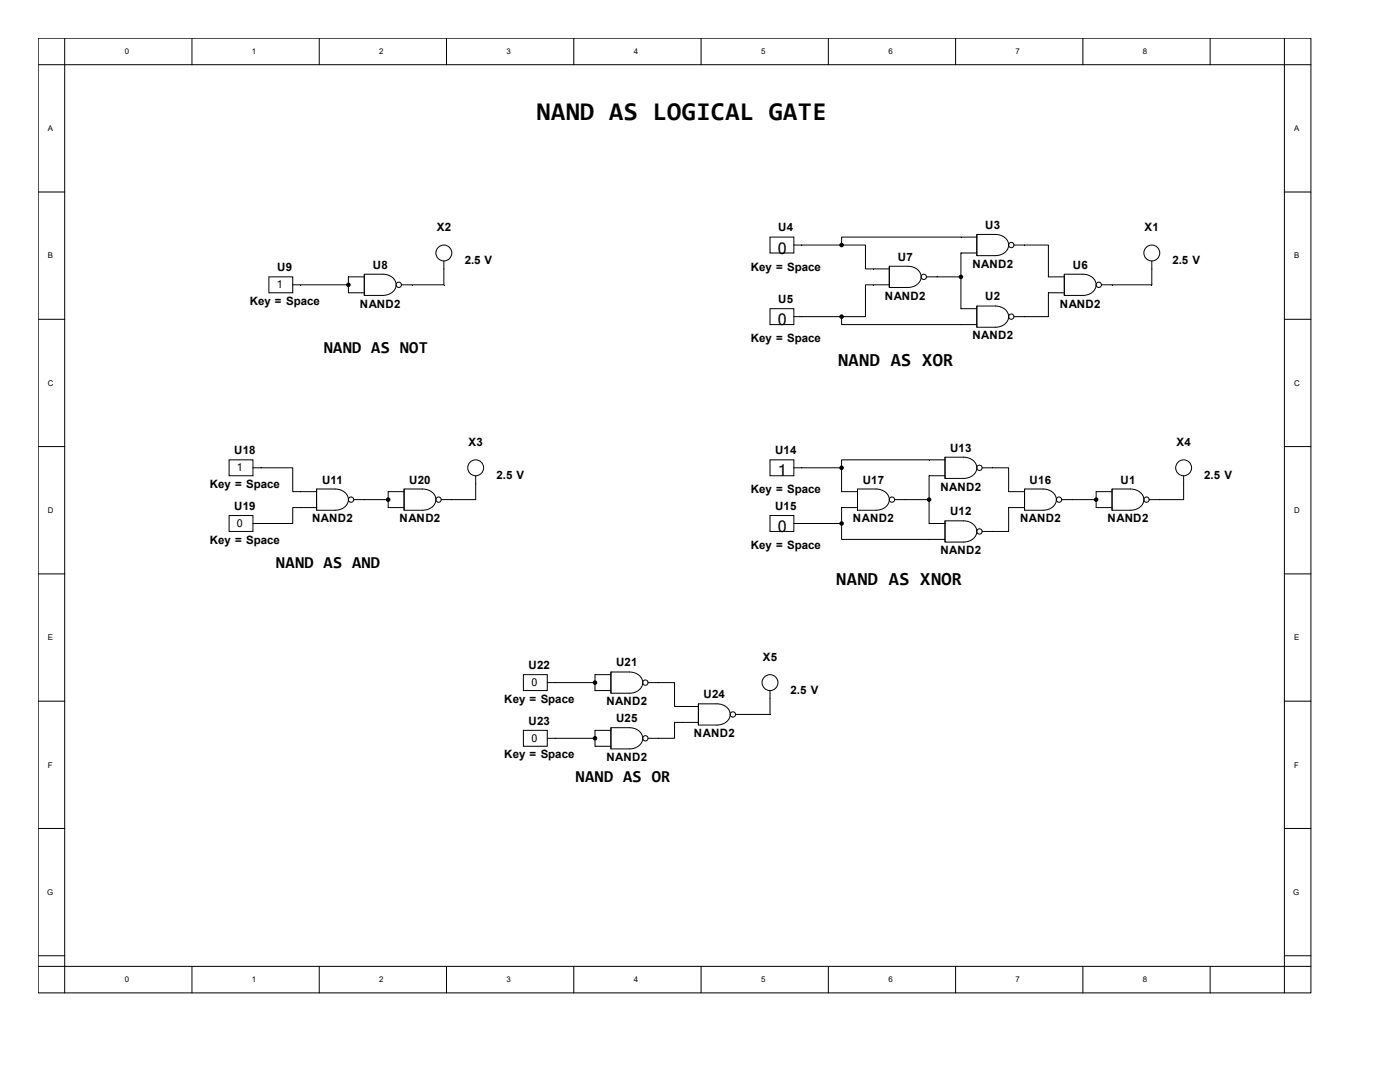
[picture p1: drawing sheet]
<svg xmlns="http://www.w3.org/2000/svg" width="279mm" height="216mm" viewBox="0 0 279 216" stroke-linecap="round" stroke-linejoin="round" font-family="sans-serif">
<g fill="none" stroke="#000" stroke-width=".2">
<path d="M7.6 7.6h254v190.5h-254zM7.6 12.9h254M12.9 7.6v190.5M38.3 7.6v5.3M63.7 7.6v5.3M89.1 7.6v5.3M114.5 7.6v5.3M139.9 7.6v5.3M165.3 7.6v5.3M190.7 7.6v5.3M216.1 7.6v5.3M241.5 7.6v5.3"/>
<path d="M256.3 7.6v190.5M7.6 38.3h5.3M256.3 38.3h5.3M53.7 55.2h4.7v3.2h-4.7zM58.4 56.8h11.1M72.7 54.7h3.7a2.21 2.21 0 0 1 2.4 3.1 2.72 2.72 0 0 1-2.4 1.1h-3.7zM72.7 55.2h-3.2v3.2h3.2M72.7 54.7v4.2M88.6 52.1v4.7h-8.5M153.7 47.3h4.7v3.2h-4.7zM158.4 48.9h9.6M168 48.9h4.7v4.8h4.8"/>
<path d="M177.5 53.1h3.7a2.21 2.21 0 0 1 2.4 3.1 2.72 2.72 0 0 1-2.4 1.2h-3.7zM177.5 56.8h-4.8v6.4h-4.7M177.5 53.1v4.3M184.9 55.2h6.9M194.9 46.8h3.7a2.21 2.21 0 0 1 2.4 3 2.72 2.72 0 0 1-2.4 1.2h-3.7zM194.9 47.3h-26.9v1.6M194.9 46.8v4.2M194.9 50.5h-3.1v11.1h3.1M202.4 48.9h6.8v6.3h3.2M212.4 54.7h3.7a2.21 2.21 0 0 1 2.4 3.1 2.72 2.72 0 0 1-2.4 1.1h-3.7zM212.4 58.4h-3.2v4.8h-6.8M212.4 54.7v4.2"/>
<path d="M229.9 52.1v4.7h-10.1M7.6 63.7h5.3M153.7 61.6h4.7v3.2h-4.7zM158.4 63.2h9.6M168 63.2v1.6h26.9M194.9 61.1h3.7a2.21 2.21 0 0 1 2.4 3 2.72 2.72 0 0 1-2.4 1.2h-3.7zM194.9 61.1v4.2M256.3 63.7h5.3M7.6 89.1h5.3M45.7 91.8h4.8v3.1h-4.8zM50.5 93.3h7.9v4.8h4.8M63.2 97.6h3.7a2.21 2.21 0 0 1 2.4 3 2.72 2.72 0 0 1-2.4 1.2h-3.7z"/>
<path d="M63.2 97.6v4.2M70.6 99.7h6.9M80.6 97.6h3.7a2.21 2.21 0 0 1 2.4 3 2.72 2.72 0 0 1-2.4 1.2h-3.7zM80.6 98.1h-3.1v3.2h3.1M80.6 97.6v4.2M94.9 94.9v4.8h-6.8M153.7 91.8h4.7v3.1h-4.7zM158.4 93.3h9.6M168 93.3v4.8h3.1M171.1 97.6h3.7a2.21 2.21 0 0 1 2.4 3 2.72 2.72 0 0 1-2.4 1.2h-3.7zM171.1 97.6v4.2M178.5 99.7h6.9"/>
<path d="M188.6 91.2h3.7a2.21 2.21 0 0 1 2.4 3.1 2.72 2.72 0 0 1-2.4 1.2h-3.7zM188.6 91.8h-20.6v1.5M188.6 91.2v4.3M188.6 94.9h-3.2v9.6h3.2M196 93.3h5.3v4.8h3.2M204.5 97.6h3.7a2.21 2.21 0 0 1 2.4 3 2.72 2.72 0 0 1-2.4 1.2h-3.7zM204.5 97.6v4.2M211.9 99.7h6.9M221.9 97.6h3.7a2.21 2.21 0 0 1 2.4 3 2.72 2.72 0 0 1-2.4 1.2h-3.7zM221.9 98.1h-3.1v3.2h3.1M221.9 97.6v4.2M236.2 94.9v4.8h-6.9"/>
<path d="M256.3 89.1h5.3M7.6 114.5h5.3M45.7 102.9h4.8v3.1h-4.8zM63.2 101.3h-4.8v3.2h-7.9M153.7 102.9h4.7v3.1h-4.7zM158.4 104.5h9.6M168 104.5v3.1h20.6M171.1 101.3h-3.1v3.2M188.6 103.9h3.7a2.21 2.21 0 0 1 2.4 3.1 2.72 2.72 0 0 1-2.4 1.2h-3.7zM188.6 103.9v4.3M204.5 101.3h-3.2v4.7h-5.3M256.3 114.5h5.3"/>
<path d="M7.6 139.9h5.3M104.5 134.6h4.7v3.2h-4.7zM109.2 136.2h9.5M121.9 134.1h3.7a2.21 2.21 0 0 1 2.4 3 2.72 2.72 0 0 1-2.4 1.2h-3.7zM121.9 134.1v4.2M121.9 134.6h-3.2v3.2h3.2M129.3 136.2h5.3v4.8h4.8M153.7 137.8v4.8h-6.9M256.3 139.9h5.3M104.5 145.7h4.7v3.2h-4.7zM109.2 147.3h9.5M121.9 145.2h3.7a2.21 2.21 0 0 1 2.4 3.1 2.72 2.72 0 0 1-2.4 1.1h-3.7z"/>
<path d="M121.9 145.2v4.2M121.9 145.7h-3.2v3.2h3.2M139.4 140.4h3.7a2.21 2.21 0 0 1 2.4 3.1 2.72 2.72 0 0 1-2.4 1.2h-3.7zM139.4 144.1h-4.8v3.2h-5.3M139.4 140.4v4.3M7.6 165.3h5.3M256.3 165.3h5.3M7.6 190.7h5.3M7.6 192.8h254M38.3 192.8v5.3M63.7 192.8v5.3M89.1 192.8v5.3"/>
<path d="M114.5 192.8v5.3M139.9 192.8v5.3M165.3 192.8v5.3M190.7 192.8v5.3M216.1 192.8v5.3M241.5 192.8v5.3M256.3 190.7h5.3"/>
<circle cx="79.6" cy="56.8" r=".53"/>
<circle cx="88.6" cy="50.5" r="1.59"/>
<circle cx="184.4" cy="55.2" r=".53"/>
<circle cx="201.8" cy="48.9" r=".53"/>
<circle cx="219.3" cy="56.8" r=".53"/>
<circle cx="229.9" cy="50.5" r="1.59"/>
<circle cx="201.8" cy="63.2" r=".53"/>
<circle cx="70.1" cy="99.7" r=".53"/>
<circle cx="87.5" cy="99.7" r=".53"/>
<circle cx="94.9" cy="93.3" r="1.59"/>
<circle cx="178" cy="99.7" r=".53"/>
<circle cx="195.5" cy="93.3" r=".53"/>
<circle cx="211.3" cy="99.7" r=".53"/>
<circle cx="228.8" cy="99.7" r=".53"/>
<circle cx="236.2" cy="93.3" r="1.59"/>
<circle cx="195.5" cy="106" r=".53"/>
<circle cx="128.8" cy="136.2" r=".53"/>
<circle cx="153.7" cy="136.2" r="1.59"/>
<circle cx="128.8" cy="147.3" r=".53"/>
<circle cx="146.3" cy="142.6" r=".53"/>
</g>
<g fill="#000" stroke="#000" stroke-width=".2">
<circle cx="69.5" cy="56.8" r=".35"/>
<circle cx="168" cy="48.9" r=".35"/>
<circle cx="191.8" cy="55.2" r=".35"/>
<circle cx="168" cy="63.2" r=".35"/>
<circle cx="77.5" cy="99.7" r=".35"/>
<circle cx="168" cy="93.3" r=".35"/>
<circle cx="185.4" cy="99.7" r=".35"/>
<circle cx="218.8" cy="99.7" r=".35"/>
<circle cx="168" cy="104.5" r=".35"/>
<circle cx="118.7" cy="136.2" r=".35"/>
<circle cx="118.7" cy="147.3" r=".35"/>
</g>
<text font-size="5.1" x="107.1" y="24">NAND AS LOGICAL GATE</text>
<g font-size="3.7">
<text x="167.3" y="73.1">NAND AS XOR</text>
<text x="166.9" y="116.7">NAND AS XNOR</text>
</g>
<g font-size="3.4">
<text x="64.6" y="70.5">NAND AS NOT</text>
<text x="55.1" y="113.4">NAND AS AND</text>
<text x="114.9" y="156">NAND AS OR</text>
</g>
<g font-size="3.2">
<text x="155.2" y="50.6">0</text>
<text x="155.2" y="64.9">0</text>
<text x="155.2" y="95">1</text>
<text x="155.2" y="106.1">0</text>
</g>
<g font-size="2.3">
<text x="87.2" y="46.2">X2</text>
<text x="155.3" y="46.2">U4</text>
<text x="196.6" y="45.7">U3</text>
<text x="228.4" y="46.2">X1</text>
<text x="74.4" y="53.6">U8</text>
<text x="92.8" y="52.7">2.5 V</text>
<text x="149.9" y="54">Key = Space</text>
<text x="179.2" y="52">U7</text>
<text x="194.1" y="53.4">NAND2</text>
<text x="214.1" y="53.6">U6</text>
<text x="234" y="52.7">2.5 V</text>
<text x="55.3" y="54.1">U9</text>
<text x="176.6" y="59.8">NAND2</text>
<text x="196.6" y="59.9">U2</text>
<text x="49.8" y="60.8">Key = Space</text>
<text x="71.8" y="61.4">NAND2</text>
<text x="155.3" y="60.5">U5</text>
<text x="211.5" y="61.4">NAND2</text>
<text x="149.9" y="68.2">Key = Space</text>
<text x="194.1" y="67.7">NAND2</text>
<text x="93.5" y="89.1">X3</text>
<text x="234.8" y="89.1">X4</text>
<text x="46.7" y="90.6">U18</text>
<text x="99.1" y="95.6">2.5 V</text>
<text x="154.7" y="90.6">U14</text>
<text x="189.6" y="90.1">U13</text>
<text x="240.3" y="95.6">2.5 V</text>
<text x="41.9" y="97.4">Key = Space</text>
<text x="46.7" y="101.8">U19</text>
<text x="64.3" y="96.5">U11</text>
<text x="81.7" y="96.5">U20</text>
<text x="149.9" y="98.4">Key = Space</text>
<text x="154.7" y="101.8">U15</text>
<text x="172.2" y="96.5">U17</text>
<text x="187.7" y="97.9">NAND2</text>
<text x="205.5" y="96.5">U16</text>
<text x="223.6" y="96.5">U1</text>
<text x="62.3" y="104.2">NAND2</text>
<text x="79.8" y="104.2">NAND2</text>
<text x="170.2" y="104.2">NAND2</text>
<text x="189.6" y="102.8">U12</text>
<text x="203.6" y="104.2">NAND2</text>
<text x="221" y="104.2">NAND2</text>
<text x="41.9" y="108.5">Key = Space</text>
<text x="149.9" y="109.5">Key = Space</text>
<text x="187.7" y="110.6">NAND2</text>
<text x="152.2" y="131.9">X5</text>
<text x="105.5" y="133.5">U22</text>
<text x="122.9" y="133">U21</text>
<text x="100.6" y="140.2">Key = Space</text>
<text x="121" y="140.8">NAND2</text>
<text x="140.4" y="139.3">U24</text>
<text x="157.8" y="138.5">2.5 V</text>
<text x="105.5" y="144.6">U23</text>
<text x="122.9" y="144.1">U25</text>
<text x="138.5" y="147.1">NAND2</text>
<text x="100.6" y="151.3">Key = Space</text>
<text x="121" y="151.8">NAND2</text>
</g>
<g font-size="2.1">
<text x="55.2" y="57.5">1</text>
<text x="47.3" y="94.1">1</text>
<text x="47.3" y="105.2">0</text>
<text x="106" y="136.9">0</text>
<text x="106" y="148">0</text>
</g>
<g font-size="1.6">
<text x="24.9" y="10.8">0</text>
<text x="50.3" y="10.8">1</text>
<text x="75.7" y="10.8">2</text>
<text x="101.1" y="10.8">3</text>
<text x="126.5" y="10.8">4</text>
<text x="151.9" y="10.8">5</text>
<text x="177.3" y="10.8">6</text>
<text x="202.7" y="10.8">7</text>
<text x="228.1" y="10.8">8</text>
<text x="9.6" y="26.2">A</text>
<text x="258.3" y="26.2">A</text>
<text x="9.6" y="51.6">B</text>
<text x="258.3" y="51.6">B</text>
<text x="9.6" y="77">C</text>
<text x="258.3" y="77">C</text>
<text x="9.6" y="102.4">D</text>
<text x="258.3" y="102.4">D</text>
<text x="9.6" y="127.8">E</text>
<text x="258.3" y="127.8">E</text>
<text x="9.6" y="153.2">F</text>
<text x="258.3" y="153.2">F</text>
<text x="9.4" y="178.6">G</text>
<text x="258.1" y="178.6">G</text>
<text x="24.9" y="196">0</text>
<text x="50.3" y="196">1</text>
<text x="75.7" y="196">2</text>
<text x="101.1" y="196">3</text>
<text x="126.5" y="196">4</text>
<text x="151.9" y="196">5</text>
<text x="177.3" y="196">6</text>
<text x="202.7" y="196">7</text>
<text x="228.1" y="196">8</text>
</g>
</svg>
